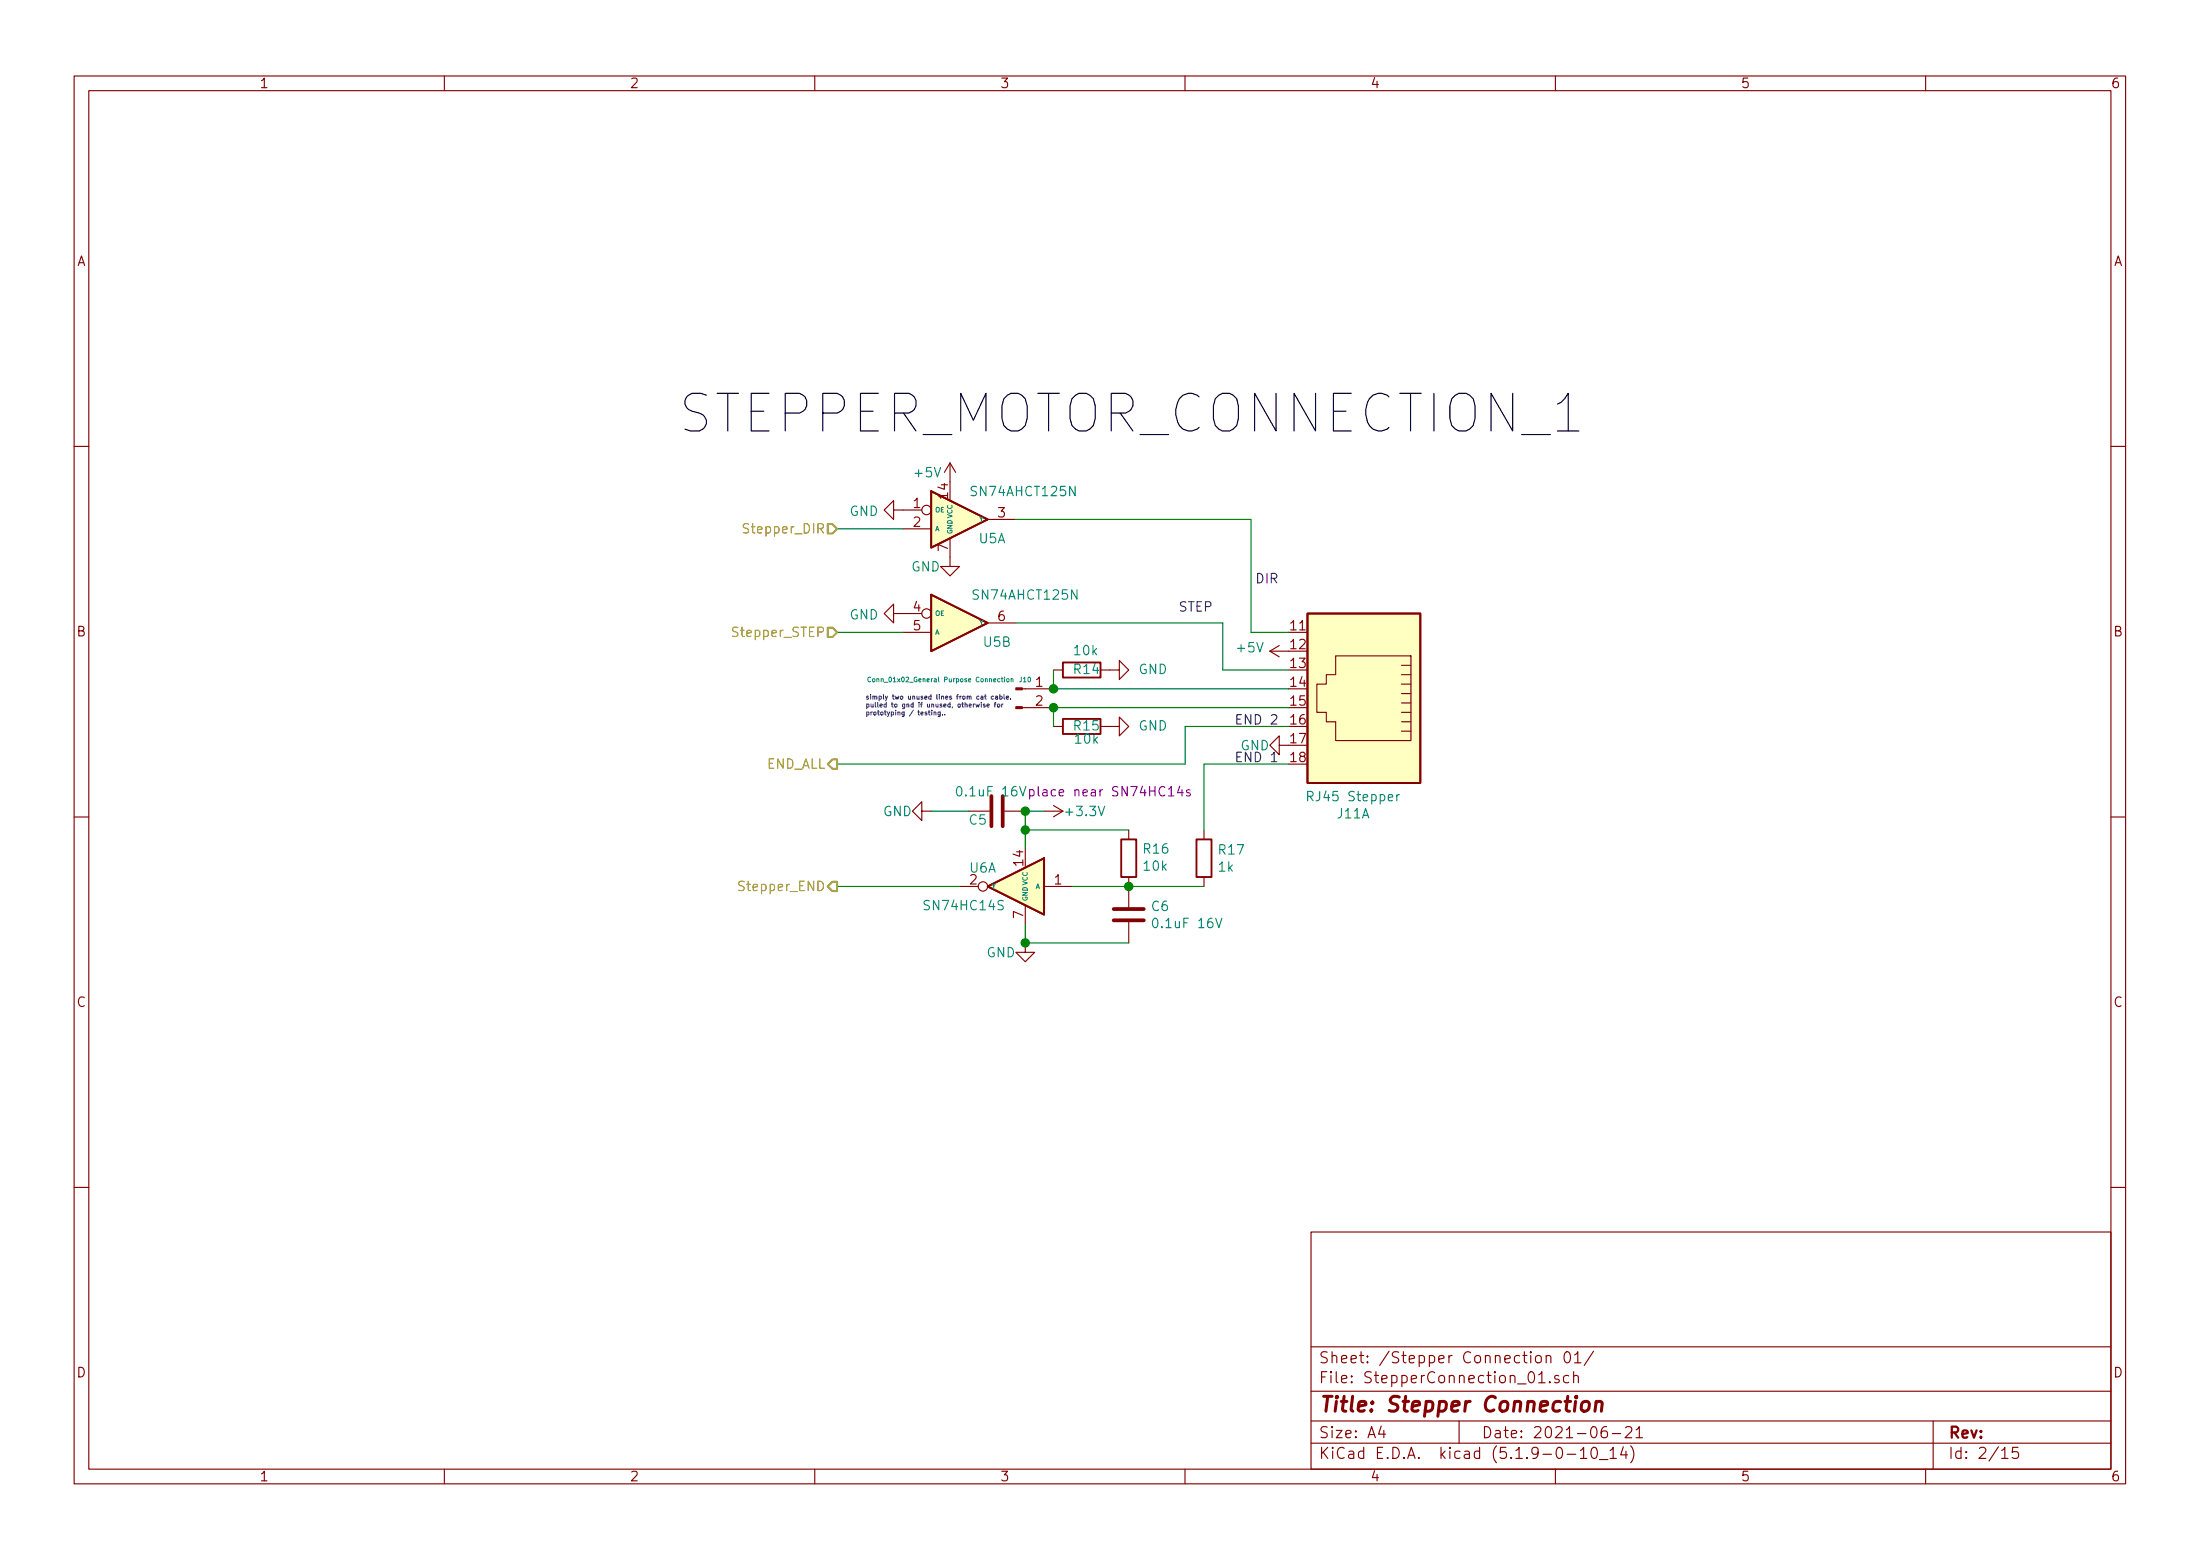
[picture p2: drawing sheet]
<svg xmlns="http://www.w3.org/2000/svg" width="297mm" height="210mm" viewBox="0 0 297 210" stroke-linecap="round" stroke-linejoin="round" font-family="sans-serif">
<g fill="none" stroke="#840000" stroke-width=".15">
<path d="M10 10.3h277v189.9h-277zM12 12.2h273v186.1h-273zM60 10.3v1.9M110 10.3v1.9M160 10.3v1.9M210 10.3v1.9M260 10.3v1.9M10 60.2h2M120.6 68.8v-1.2l-1.2 1.2 1.2 1.3v-1.3h3.9M121.9 71.4h3.8M128.3 72.6v3.8h1.2l-1.2 1.3-1.3-1.3h1.3M128.3 62.5l-.8 1.2"/>
<path d="M128.3 62.5v2.5M128.3 62.5l.7 1.2M133.3 70.1h3.9M285 60.2h2M120.6 82.8v-1.3l-1.2 1.3 1.2 1.3v-1.3h3.9M121.9 85.3h3.8M133.3 84.1h3.9M138 95.5h4.2M138 93h4.2M142.2 90.4h1.3M142.2 98h1.3M148.6 98h2.5v-1.2l1.3 1.2-1.3 1.3v-1.3"/>
<path d="M148.6 90.4h2.5v-1.3l1.3 1.3-1.3 1.3v-1.3M171.4 87.9l1.3 .7M171.4 87.9h2.6M172.7 87.1l-1.3 .8M180.3 88.5h10.2v11.4h-10.2v-2.5h-1.2v-1.3h-1.3v-3.8h1.3v-1.2h1.2zM189.2 89.8h1.3M189.2 91.1h1.3M189.2 92.3h1.3M189.2 93.6h1.3M189.2 94.9h1.3M189.2 96.1h1.3M189.2 97.4h1.3"/>
<path d="M189.2 98.7h1.3M10 110.3h2M124.5 109.5v-1.3l-1.3 1.3 1.3 1.2v-1.2h1.2M129.5 119.6h2.6M135.6 109.5h2.8M141 119.6h3.8M141 109.5h2.5M142.2 108.7l1.3 .8M143.5 109.5l-1.3 .7M152.4 112v1.3M152.4 118.4v4M162.6 112v1.3"/>
<path d="M162.6 118.4v1.2M172.7 100.6v-1.3l-1.3 1.3 1.3 1.2v-1.2h1.3M285 110.3h2M138.4 127.2v1.3h1.3l-1.3 1.3-1.2-1.3h1.2M138.4 122.2v2.5M152.4 124.5v2.7M10 160.2h2M177 166.3h108v32h-108zM285 160.2h2M60 198.3v1.9M110 198.3v1.9M160 198.3v1.9"/>
<path d="M177 194.8h108M177 191.8h108M177 187.8h108M177 181.8h108M186.5 192.5l-.4 1h1M186.8 193v1M197 191.8v3M207.4 183.1a.41 .41 0 0 1 .7 .1v.4a.41 .41 0 0 1-.4 .3 .41 .41 0 0 1-.4-.3zM207.7 186.6h.9M208.8 183.1a.38 .38 0 0 1 .6 0v.8M208.8 182.9v1M209.2 186.5h.1l-.1 .1v-.1v.1"/>
<path d="M210 198.3v1.9M210.5 185.7l-.4-.1-.1 .1-.1 .2a.48 .48 0 0 0 .6 .3v.1v.2l-.2 .1-.4-.1M211.3 182.6a.35 .35 0 0 1 .4-.2 .35 .35 0 0 1 .3 .3 .77 .77 0 0 1-.5 1.2 .9 .9 0 0 1-.2-1.3zM211.6 196.3h1.2M211.8 185.7a.5 .5 0 0 0-.6 0l-.1 .6a.47 .47 0 0 0 .6 .3l.1-.1M212.5 185.7a.38 .38 0 0 1 .6 .1v.8M212.5 185.1v1.5M212.6 182.8l.3-.2 .1-.2v1.5M212.6 183.9h.9M213.4 195.8l.4-.5v1.5M213.4 196.8h.8M215 195.4a.34 .34 0 0 1 .6 .2 .77 .77 0 0 1-.4 1.2 .97 .97 0 0 1-.2-1.4z"/>
<path d="M215.2 182.3l-1.3 2M216 197h1.1M216.9 192.5a.62 .62 0 0 0-.7 .7v.5a.48 .48 0 0 0 .8 .2 .61 .61 0 0 0-.1-.7 .51 .51 0 0 0-.7 .2M217.4 195.8l.4-.5v1.5M217.4 196.8h.8M217.7 193.5h1.1M219.2 195.2l-.4 1.1h.9M219.5 192.7l.2-.2h.3a.41 .41 0 0 1 .3 .7l-.9 .8h.9M219.5 195.8v1M220.2 195.1a1.71 1.71 0 0 1 0 2.3M220.9 193l.4-.5v1.5M220.9 194h.9"/>
<path d="M260 198.3v1.9M261 191.8v6.5M270.3 195.8l.3-.3 .1-.2v1.5M270.3 196.8h.8M272.5 195.3h-.7l-.1 .7a.65 .65 0 0 1 .7 0 .61 .61 0 0 1 .1 .7h-.1a.61 .61 0 0 1-.7 0"/>
<circle cx="125.1" cy="68.8" r=".63"/>
<circle cx="125.1" cy="82.8" r=".63"/>
<circle cx="132.7" cy="119.6" r=".63"/>
</g>
<path d="M213.7 189.3a.53 .53 0 0 1 .5-.2 .53 .53 0 0 1 .4 .4l-.1 .6a.54 .54 0 0 1-.5 .4 .54 .54 0 0 1-.5-.4v-.6zM215.5 189.3a.5 .5 0 0 1 .8 .1l-.1 1M215.5 189.1l-.2 1.3" fill="none" stroke="#840000" stroke-width=".41"/>
<g fill="#ffffc2" stroke="#ffffc2" stroke-width=".14">
<path d="M176.5 82.8h15.3v22.9h-15.3z"/>
<path d="M125.7 80.3l7.6 3.8-7.6 3.8z"/>
<path d="M133.3 119.6l7.7-3.8v7.6z"/>
<path d="M125.7 66.3l7.6 3.8-7.6 3.8z"/>
</g>
<path d="M125.7 66.3l7.6 3.8-7.6 3.8zM125.7 80.3l7.6 3.8-7.6 3.8zM143.5 89.4h5.1v2h-5.1zM143.5 97h5.1v2.1h-5.1zM176.5 82.8h15.3v22.9h-15.3zM133.3 119.6l7.7-3.8v7.6zM151.4 113.3h2v5.1h-2zM161.5 113.3h2.1v5.1h-2.1z" fill="none" stroke="#840000" stroke-width=".25"/>
<path d="M129.3 106.3a.31 .31 0 0 1 .3-.2 .31 .31 0 0 1 .2 .3l.1 .2a.54 .54 0 0 1-.5 .8l-.1-.1a1 1 0 0 1 0-1zM176.6 107.5h.4a.34 .34 0 0 0 .3-.4 .34 .34 0 0 0-.3-.3h-.4v1.3M188.6 107.2v.9M189 107.2l-.3 .1-.1 .2M164.1 123.9l.5 1.3 .4-1.3" fill="none" stroke="#008484" stroke-width=".15"/>
<g fill="#840000" stroke="#840000" stroke-width=".15">
<path d="M137.2 95.4h.8v.2h-.8z"/>
<path d="M137.2 92.8h.8v.3h-.8z"/>
</g>
<path d="M117.6 91.4a.29 .29 0 0 0-.4 .3 .29 .29 0 0 0 .3 .3l.1-.1M135.2 91.6h.2M135.3 91.4v.5l.1 .1M135.6 91.4h.1M135.6 91.6v.4M136 91.6h.1l.1 .1v.2l-.1 .1-.2-.1zM136.5 91.7l.3-.1v.4M136.5 91.6v.4" fill="none" stroke="#008484" stroke-width=".14"/>
<path d="M133.9 107.4v4.1M135.4 107.4v4.1M150.4 124.2h4M150.4 122.7h4" fill="none" stroke="#840000" stroke-width=".51"/>
<path d="M139 106.6h.4l.2 .2v.4l-.1 .2h-.5M139 106.6v1.2M159.3 106.1l-.3 .9h.8M159.6 106.6v.8M160.7 106.6a.31 .31 0 0 0-.5 .2v.1l.4 .1 .1 .2v.2h-.1h-.4" fill="none" stroke="#840084" stroke-width=".15"/>
<g fill="none" stroke="#008400" stroke-width=".15">
<path d="M113 71.4h8.9M137.2 70.1h31.7v15.2h5.1M113 85.3h8.9M137.2 84.1h27.9v6.3h8.9M142.2 90.4v2.6h31.8M174 98h-14v5.1h-47M174 95.5h-31.8v2.5M113 119.6h16.5M125.7 109.5h5.1M138.4 112h14M141 109.5h-2.6v5M144.8 119.6h17.8"/>
<path d="M174 103.1h-11.4v8.9M138.4 124.7v2.5h14"/>
</g>
<path d="M111.8 70.7h.6l.6 .7-.6 .6h-.6zM111.8 84.7h.6l.6 .6-.6 .7h-.6zM112.4 102.5h.6v1.3h-.6l-.6-.7zM112.4 119h.6v1.3h-.6l-.6-.7z" fill="none" stroke="#848400" stroke-width=".25"/>
<path d="M101.1 70.7h-.5l-.2 .1v.3l.6 .3 .1 .3-.3 .2h-.4" fill="none" stroke="#848400" stroke-width=".15"/>
<path d="M167 97h.4M167.6 96.4h-.6v1.3h.6M167 102.1h.4M167.6 101.5h-.6v1.3h.6" fill="none" stroke="#0000c2" stroke-width=".15"/>
<g fill="none" stroke="#0000c2" stroke-width=".14">
<path d="M125.3 96.1h.3M125.4 95.9v.5l.2 .1M125.8 96.1v.4M126.1 96.1h.2l.1 .4M126.1 96.1v.4M126.9 96.5l-.2-.1v-.3h.2v.5l-.1 .1h-.1M127.3 96.4v.1M127.6 96.4v.1M131.7 95l.2 .4 .1-.3 .1 .3 .1-.4M132.5 94h.2v.4h-.2l-.1-.2 .3-.1M132.5 94.8v.1M132.5 95v.4"/>
<path d="M132.9 93.9h.3M133 95l-.2 .1v.1h.2v.2h-.2M133 93.7v.6l.2 .1M133.3 95.2h.3l-.1-.2-.2 .1v.3h.2M134.1 94l-.1-.1-.2 .2 .1 .2h.2M134.2 95h.3M134.4 94h.3v.4h-.2l-.1-.2 .3-.1M134.5 94.8l-.2 .1v.5M134.7 95.1l.2-.1 .1 .1-.1 .3h-.2zM135 93.7v.6h.2l.1-.2-.1-.2-.2 .1M135.3 95v.4M135.4 95l-.1 .1"/>
<path d="M135.6 93.7v.6l.1 .1M135.9 94.2l.3-.1-.1-.1h-.2v.3h.2M136.4 94.3v.1"/>
</g>
<g fill="#008400" stroke="#008400" stroke-width=".25">
<circle cx="152.4" cy="119.6" r=".51"/>
<circle cx="142.2" cy="95.5" r=".51"/>
<circle cx="142.2" cy="93" r=".51"/>
<circle cx="138.4" cy="127.2" r=".51"/>
<circle cx="138.4" cy="109.5" r=".51"/>
<circle cx="138.4" cy="112" r=".51"/>
</g>
<text font-size="7.1" x="91.4" y="58.4">STEPPER_MOTOR_CONNECTION_1</text>
<text font-size="2.8" fill="#840000" x="178" y="190.5">Title: Stepper Connection</text>
<g font-size="2.1" fill="#840000">
<text x="178" y="184">Sheet: /Stepper Connection 01/</text>
<text x="178" y="186.7">File: StepperConnection_01.sch</text>
<text x="178" y="196.9">KiCad E.D.A. kicad (5.1.9-0-10_14)</text>
<text x="178" y="194.1">Size: A4</text>
<text x="200" y="194.1">Date: 2021-06-21</text>
<text x="263" y="194.1">Rev:</text>
<text x="263" y="196.9">Id: 2/15</text>
</g>
<g font-size="1.8" fill="#840000">
<text x="35" y="11.9">1</text>
<text x="85" y="11.9">2</text>
<text x="135" y="11.9">3</text>
<text x="185" y="11.9">4</text>
<text x="235" y="11.9">5</text>
<text x="285" y="11.9">6</text>
<text x="10.4" y="35.9">A</text>
<text x="285.4" y="35.9">A</text>
<text x="123.3" y="68.6">1</text>
<text x="123.3" y="71.1">2</text>
<text x="128" y="67.3" transform="rotate(-90 128 67.3)">14</text>
<text x="134.8" y="69.8">3</text>
<text x="128" y="74.4" transform="rotate(-90 128 74.4)">7</text>
<text x="123.3" y="82.5">4</text>
<text x="134.8" y="83.8">6</text>
<text x="10.4" y="85.9">B</text>
<text x="123.3" y="85.1">5</text>
<text x="174.3" y="85.1">11</text>
<text x="174.3" y="87.6">12</text>
<text x="285.4" y="85.9">B</text>
<text x="139.9" y="92.7">1</text>
<text x="139.9" y="95.2">2</text>
<text x="174.3" y="90.2">13</text>
<text x="174.3" y="92.7">14</text>
<text x="174.3" y="95.2">15</text>
<text x="174.3" y="97.8">16</text>
<text x="174.3" y="100.3">17</text>
<text x="174.3" y="102.9">18</text>
<text x="131" y="119.4">2</text>
<text x="138.2" y="116.8" transform="rotate(-90 138.2 116.8)">14</text>
<text x="142.4" y="119.4">1</text>
<text x="138.2" y="123.9" transform="rotate(-90 138.2 123.9)">7</text>
<text x="10.4" y="135.9">C</text>
<text x="285.4" y="135.9">C</text>
<text x="10.4" y="185.9">D</text>
<text x="285.4" y="185.9">D</text>
<text x="35" y="199.9">1</text>
<text x="85" y="199.9">2</text>
<text x="135" y="199.9">3</text>
<text x="185" y="199.9">4</text>
<text x="235" y="199.9">5</text>
<text x="285" y="199.9">6</text>
</g>
<g font-size="1.8" fill="#008484">
<text x="123.6" y="64.4">+5V</text>
<text x="114.7" y="69.6">GND</text>
<text x="131.4" y="67">SN74AHCT125N</text>
<text x="123" y="77.1">GND</text>
<text x="132.2" y="73.3">U5A</text>
<text x="114.7" y="83.6">GND</text>
<text x="131.6" y="80.9">SN74AHCT125N</text>
<text x="132.9" y="87.3">U5B</text>
<text x="145.1" y="88.4">10k</text>
<text x="167.1" y="88.1">+5V</text>
<text x="145.1" y="91">R14</text>
<text x="153.7" y="91">GND</text>
<text x="145.1" y="98.6">R15</text>
<text x="145.2" y="100.4">10k</text>
<text x="153.7" y="98.6">GND</text>
<text x="167.5" y="101.3">GND</text>
<text x="129.9" y="107.5">0.1uF 16V</text>
<text x="119.2" y="110.2">GND</text>
<text x="130.9" y="111.3">C5</text>
<text x="144.1" y="110.2">+3.3V</text>
<text x="177" y="108.1">RJ45 Stepper</text>
<text x="180.6" y="110.5">J11A</text>
<text x="130.9" y="117.8">U6A</text>
<text x="154.5" y="115.2">R16</text>
<text x="154.5" y="117.5">10k</text>
<text x="164.6" y="117.6">1k</text>
<text x="164.6" y="115.3">R17</text>
<text x="125.1" y="122.9">SN74HC14S</text>
<text x="155.5" y="123">C6</text>
<text x="156.1" y="125.3">0.1uF 16V</text>
<text x="133.2" y="129.2">GND</text>
</g>
<g font-size="1.8" fill="#848400">
<text x="100.9" y="72">Stepper_DIR</text>
<text x="99.3" y="86">Stepper_STEP</text>
<text x="103.4" y="103.8">END_ALL</text>
<text x="100.2" y="120.3">Stepper_END</text>
</g>
<g font-size="1.8" fill="#0000c2">
<text x="159.2" y="82.5">STEP</text>
<text x="169.7" y="78.7">DIR</text>
<text x="167.5" y="97.8">END 2</text>
<text x="167.5" y="102.9">END 1</text>
</g>
<text font-size="1.8" fill="#840084" x="140.3" y="107.5">place near SN74HC14s</text>
<g font-size=".9" fill="#008484">
<text x="126.2" y="69.1">OE</text>
<text x="126.2" y="71.7">A</text>
<text x="132.3" y="70.4">Y</text>
<text x="128.6" y="72.1" transform="rotate(-90 128.6 72.1)">GND VCC</text>
<text x="126.2" y="83.1">OE</text>
<text x="126.2" y="85.6">A</text>
<text x="132.3" y="84.4">Y</text>
<text x="118.1" y="92">Conn_01x02_General Purpose Connection</text>
<text x="137.7" y="92">J10</text>
<text x="133.9" y="119.9">Y</text>
<text x="139.8" y="119.9">A</text>
<text x="138.7" y="121.7" transform="rotate(-90 138.7 121.7)">GND VCC</text>
</g>
<g font-size=".9" fill="#0000c2">
<text x="116.8" y="94.4">simply two unused lines from cat cable.</text>
<text x="116.8" y="95.5">pulled to gnd if unused, otherwise for</text>
<text x="116.8" y="96.5">prototyping / testing..</text>
</g>
</svg>
